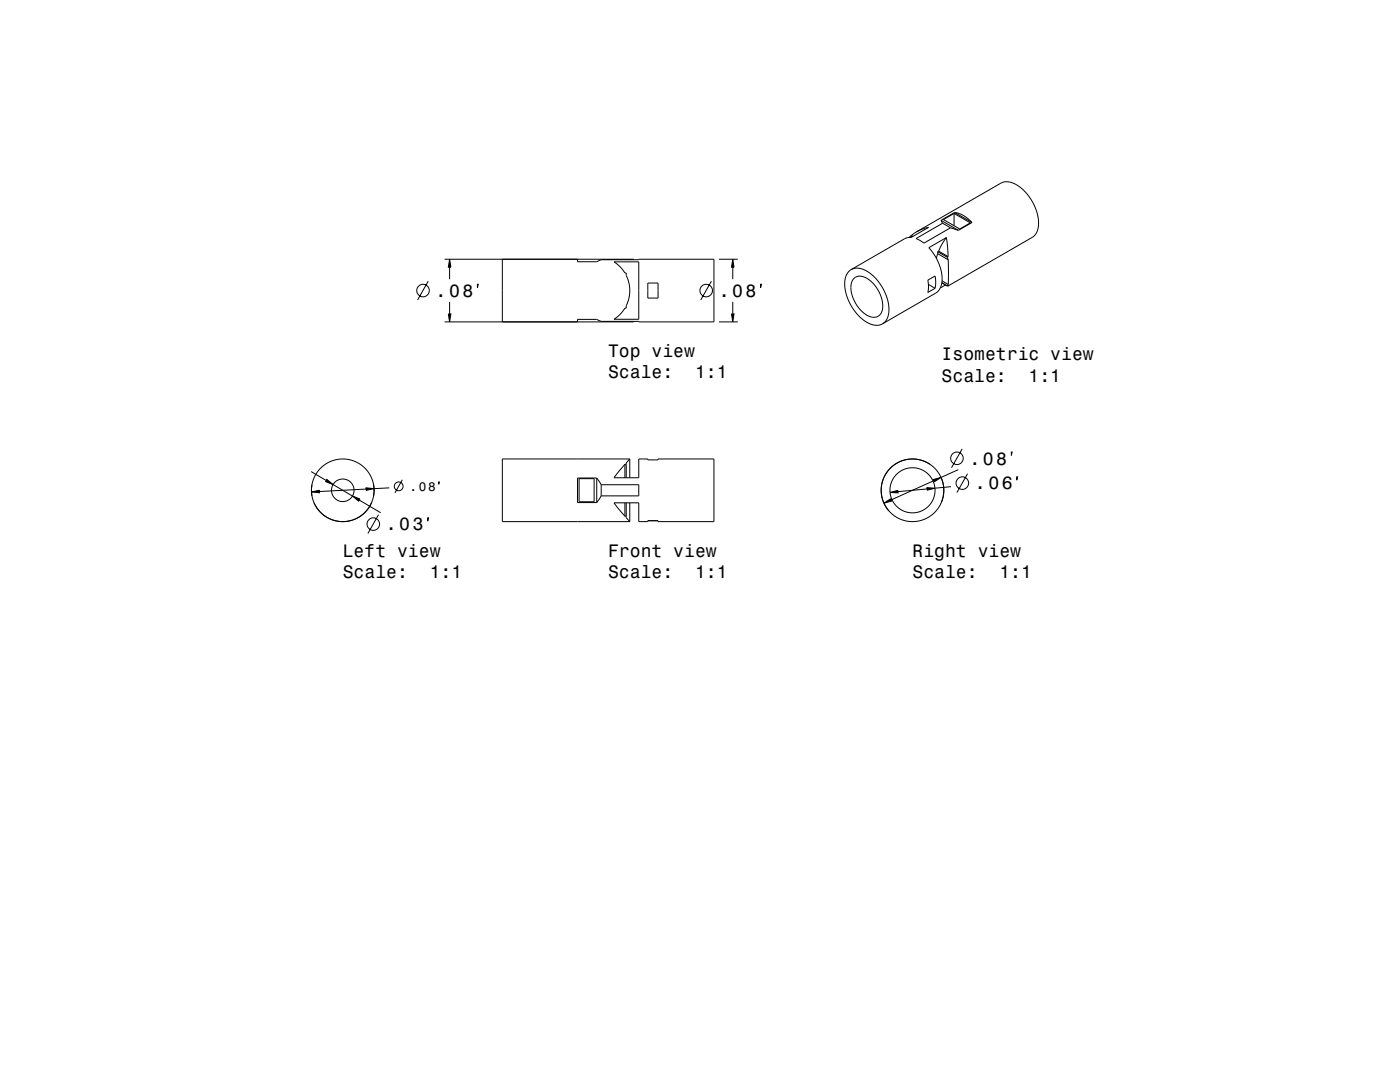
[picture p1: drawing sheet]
<svg xmlns="http://www.w3.org/2000/svg" width="559mm" height="432mm" viewBox="0 0 559 432" stroke-linecap="round" stroke-linejoin="round" font-family="sans-serif">
<g fill="none" stroke="#000" stroke-width=".4">
<path d="M363 94.7v.1M363.4 94.2l-.4 .5M363.4 94.2l.6 .3M363.8 94l.6 .3M363.8 94l-.4 .2M365.8 92.5l2.5-1.1 2.4-.7-7 4.1-2.7 .5-21.3 12.3M365.8 92.5l-2 1.5M365.8 92.5l34.7-19.8h2.9l3 1.4 2.9 2.6 2.6 3.5 1.7 3.8 .9 4-.3 3.7-1.3 2.3-34.6 20.2M375.6 87.9l.6 1.2M375.6 87.9l6.9 4M376.2 89.1l-10.6 6.1 3.2 1.8 10.6-6.1M376.2 89.1l3.2 1.8"/>
<path d="M376.6 87.6l4.2-2.4 6.5 3.7-4.2 2.5zM377.7 94.8l-1.6 2.5-1.5 2.9M377.7 94.8l-7 4.1 3 4.2 1.9 4.7 .4 4.5-.4 1.8-.8 1.6-1.3 1.3-21.3 12.2M377.7 94.8l.7 7.6M379.4 90.9l3.1 1M380.8 85.2v4.9M381 84.8l1.6 .3 1.9 .9 3.5 2.8M381 84.8l7 4M381 84.8l-5.4 3.1M388 88.8l-5.5 3.1M170.9 112.2l-4.2 7.5M177.5 103.5h75.5"/>
<path d="M179.5 103.5l.5 3.1h-1zM179.5 106.6v4.8M190.6 113.5h.3l-.3 1.3zM200.5 103.5v25M230.5 103.5v1h7.7l1.8-.8 45-.2v25l-45-.2-1.8-.8h-7.7v1M245.1 104.5h9.9v22.9h-9.9l2.3-1.9 2-2.5h.6v-1l1.1-3.3 .3-2.5-.3-2.7-1.1-3.6v-.9h-.6l-2-2.6zM258.6 113h4.1v6h-4.1zM284 112.2l-4.3 7.5M287 103.5h7.5M292.5 103.5l.5 3.1h-1zM292.5 106.6v4.8M303.6 113.5h.3l-.3 1.3z"/>
<path d="M339.7 107.6l1.3-.5 1.5-.1 3.3 1.1 3.4 2.7 3 3.9 1.9 4.3 .7 4.6-.7 3.5-.7 1.2-1.2 .9M339.7 107.6l-1 .8-.8 1.3-.8 3.6 .7 4.2 1.9 4.5 2.8 3.7 3.4 2.9 3.4 1.2 1.6-.1 1.3-.5M340.9 111.1l2-.9 2.5 .6 2.5 1.7 2.3 2.8 1.6 3.3 .5 3.1-.4 2.8-1.3 1.6-2 .5-2.2-.6-2.4-1.8-2-2.4-1.6-3.1-.7-3.1 .2-2.8zM370.3 111.8l2.9-1.7 .3 2.7-.3 2.2-2.9 1.7 .3-2.1zM370.6 113.5l2.6 1.5M374.3 101.2l-.6 1.9M374.3 100.4v.8M374.3 101.2l4.2 2.5M374.3 100.4l3.8 2.2M374.6 100.2l-.3 .2M374.6 100.2l3.8 2.2M376 112.1l2.5 1.4"/>
<path d="M376.1 113l2.2 1.2M377.4 113.7l-2.1 1.2M378.1 102.6l.4 1.1M378.4 102.4l-.3 .2M378.5 113.5l-.4 .6 .3-.2-.1 .3M378.5 103.7v9.8M177.5 128.5h75.5M179 125.3h1l-.5 3.2zM179.5 120.5v4.8M287 128.5h7.5M292 125.3h1l-.5 3.2zM292.5 120.5v4.8"/>
<path d="M384 179.1l-4.2 7.5M124.2 188.2l6 3.6M124.3 196.3l3.2-.6v1zM124.5 193.4l-.2 2.3 .2 2.2M130.5 191.3l2.4 2.1-2.9-1.2zM132.9 193.4l7.8 4.6M140.7 198l3 1.1-.5 .9zM143.4 199.6l8.6 5M146.1 194.7l3.2 .3-3.1 .7zM146.1 195.2l-18.6 1M149.1 193.4l.2 2.3-.2 2.2M155.4 194.7l-6.1 .3"/>
<path d="M160.6 191.5l-3 5.2M175.1 192.3h.2l-.2 1zM231.1 191h6v9.2h-6zM238.2 190.8l1.8 2.6M238.2 190.8h-7.7v9.8h7.7M238.2 190.8v9.8M240 197.9l-1.8 2.7M240 193.4v4.5M240 193.4h15v4.5h-15M249.4 185.3l-4.3 5.4h9.9v-7.5h3.6v.3h4.1v-.3h22.3v25h-22.3v-.4l-7.7 .4v-7.5h-9.9l4.3 5.3M249.4 185.3v5.4M249.4 185.3h.6"/>
<path d="M251.4 183.2l-1.4 1.5v6M251.4 183.2h-50.9v25h50.9M251.4 183.2v7.5M352.7 190.8l-.7 2.3-.3 2.5 .3 2.5 .7 2.5M355.3 196.5l3.1-.8 .1 1zM370 194.6l3.2 .2-3.1 .8zM370 195.1l-11.6 1.1M371.2 185.3l-2.3-1.2-2.7-.8-2.7-.1-2.7 .4-2.5 1.1-2.3 1.5-1.8 2-1.4 2.5M372.5 191.4l3.1-.9-2.7 1.8zM372.7 191.8l-17 7.7M375.7 190.8l.7 2.2 .3 2.4-.2 2.8-.8 2.4M379.6 194.2l-6.4 .6"/>
<path d="M382.5 187.4l-6.9 3.1M386.2 189l-4.3 7.5M403.7 180.4h.3l-.3 1.3zM405.8 190.3h.4l-.4 1.3zM125.4 200.7l1.8 2.9 2.8 2.5 3.4 1.6 3.4 .5 3.5-.5 3.2-1.4 2.8-2.5 2-3.1M151.1 205.4l-4.3 7.5M170.7 206.7h.4l-.4 1.3zM249.4 200.7v5.3M249.4 206h.6M250 200.7v5.9l1.4 1.6M251.4 200.7v7.5M352.8 200.7l2 3.2"/>
<path d="M352.8 200.8l2.7-1.8 .4 1z"/>
<circle cx="168.8" cy="116" r="2.51"/>
<circle cx="281.9" cy="116" r="2.51"/>
<circle cx="136.8" cy="195.7" r="4.5"/>
<circle cx="136.8" cy="195.7" r="12.5"/>
<circle cx="159.1" cy="194.1" r="1.76"/>
<circle cx="364.2" cy="195.7" r="9"/>
<circle cx="364.2" cy="195.7" r="12.5"/>
<circle cx="382" cy="182.9" r="2.51"/>
<circle cx="384.1" cy="192.8" r="2.51"/>
<circle cx="149" cy="209.2" r="2.51"/>
</g>
<g fill="#000">
<path d="M179.5 103.5l.5 3.1h-1z" fill-rule="evenodd"/>
<path d="M292.5 103.5l.5 3.1h-1z" fill-rule="evenodd"/>
<path d="M179 125.3h1l-.5 3.2z" fill-rule="evenodd"/>
<path d="M292 125.3h1l-.5 3.2z" fill-rule="evenodd"/>
<path d="M124.3 196.3l3.2-.6v1z" fill-rule="evenodd"/>
<path d="M130.5 191.3l2.4 2.1-2.9-1.2z" fill-rule="evenodd"/>
<path d="M140.7 198l3 1.1-.5 .9z" fill-rule="evenodd"/>
<path d="M146.1 194.7l3.2 .3-3.1 .7z" fill-rule="evenodd"/>
<path d="M352.8 200.8l2.7-1.8 .4 1z" fill-rule="evenodd"/>
<path d="M355.3 196.5l3.1-.8 .1 1z" fill-rule="evenodd"/>
<path d="M370 194.6l3.2 .2-3.1 .8z" fill-rule="evenodd"/>
<path d="M372.5 191.4l3.1-.9-2.7 1.8z" fill-rule="evenodd"/>
</g>
<g font-size="7.2">
<text x="173.9" y="118.5">.08</text>
<text x="286.9" y="118.5">.08</text>
<text x="242.7" y="142.4">Top view</text>
<text x="375.8" y="143.8">Isometric view</text>
<text x="242.7" y="151">Scale:</text>
<text x="277.4" y="151">1:1</text>
<text x="375.8" y="152.4">Scale:</text>
<text x="410.5" y="152.4">1:1</text>
<text x="387" y="185.4">.08</text>
<text x="389.2" y="195.3">.06</text>
<text x="154" y="211.7">.03</text>
<text x="136.8" y="222.1">Left view</text>
<text x="242.7" y="222.1">Front view</text>
<text x="364.2" y="222.1">Right view</text>
<text x="136.8" y="230.7">Scale:</text>
<text x="171.5" y="230.7">1:1</text>
<text x="242.7" y="230.7">Scale:</text>
<text x="277.4" y="230.7">1:1</text>
<text x="364.2" y="230.7">Scale:</text>
<text x="398.9" y="230.7">1:1</text>
</g>
<text font-size="5" x="163.4" y="195.8">.08</text>
</svg>
